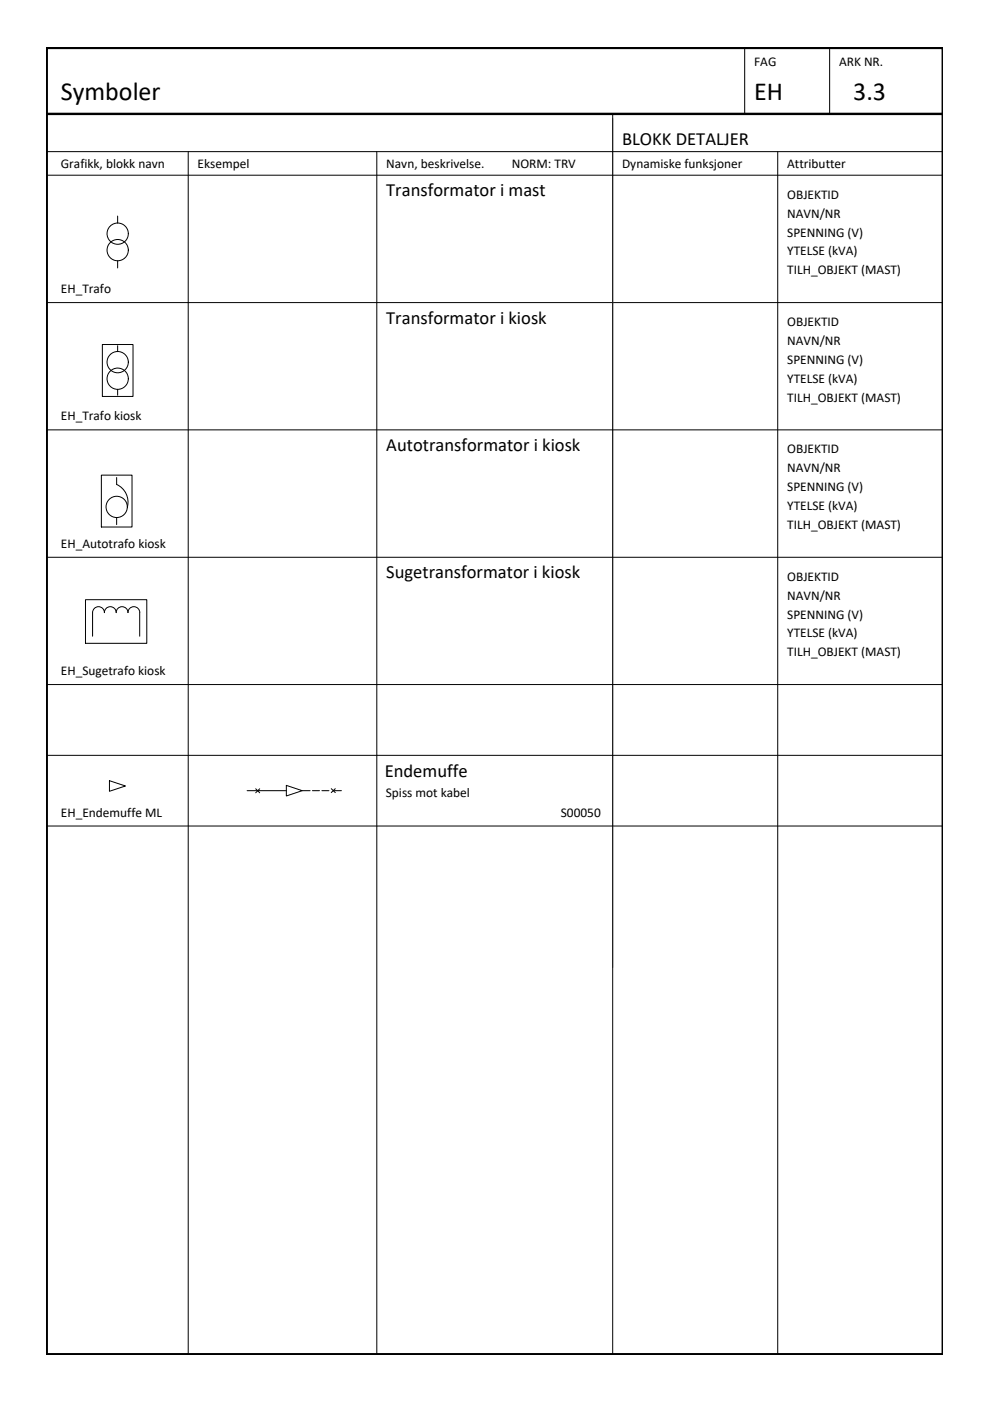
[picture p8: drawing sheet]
<svg xmlns="http://www.w3.org/2000/svg" width="210mm" height="297mm" viewBox="0 0 210 297" stroke-linecap="round" stroke-linejoin="round" font-family="sans-serif">
<!-- layer: RAMME SYMBOLER -->
<g fill="none" stroke="#000" stroke-width=".21">
<path d="M157.9 10.2v14M175.9 10.2v14M9.9 32.2h190M9.9 37.1h190M39.9 32.2v254.9M79.9 32.2v254.9M129.9 24.2v262.9M164.9 32.2v254.9M9.9 64.2h190M9.9 91.1h190M9.9 118.2h190M9.9 145.1h190"/>
<path d="M9.9 175.1h190M9.9 160.1h190"/>
</g>
<!-- layer: 0 -->
<path d="M129.9 25.1v180" fill="none" stroke="#808080" stroke-width=".21"/>
<!-- layer: RAMME -->
<path d="M9.9 10.2h190v276.9h-190zM9.9 24.2h190" fill="none" stroke="#000" stroke-width=".51"/>
<!-- layer: JBTEH_LED_Hoeyspenning_linje -->
<path d="M52.4 167.6h2.6M54.2 167.2l.9 .9M55.1 167.6h5.6M55.1 167.2l-.9 .9" fill="none" stroke="#000" stroke-width=".21"/>
<!-- layer: JBTEH_LED_Hoeyspenning_kabel -->
<path d="M64.1 167.6h1.7M66.2 167.6h1.5M68.2 167.6h1.6M70.2 167.2l.9 .8M70.7 167.6h1.7M71.1 167.2l-.9 .8" fill="none" stroke="#000" stroke-width=".21"/>
<!-- layer: JBTEH_Komponenter -->
<g fill="none" stroke="#000" stroke-width=".21">
<path d="M24.9 45.8v1.5M24.9 55.3v1.5M21.7 73h6.5v11.1h-6.5zM24.9 73.3v1.2M24.9 82.6v1.2M21.5 100.7h6.5v11h-6.5zM24.7 101.2l.1 1.5a4.1 4.1 0 0 1 2.2 4.8M24.7 109.7v1.5M18.1 127.1h13v9.3h-13zM19.6 129.9a1.26 1.26 0 0 1 1.3-1.3 1.26 1.26 0 0 1 1.2 1.3M19.6 129.9v5M22.1 129.9a1.26 1.26 0 0 1 1.3-1.3 1.26 1.26 0 0 1 1.2 1.3 1.25 1.25 0 0 1 1.3-1.3 1.25 1.25 0 0 1 1.2 1.3 1.25 1.25 0 0 1 1.3-1.3 1.25 1.25 0 0 1 1.2 1.3"/>
<path d="M29.6 129.9v5M23.2 165.5l3.4 1.1-3.4 1.2zM60.7 166.5l3.4 1.1-3.4 1.2z"/>
<circle cx="25" cy="53" r="2.25"/>
<circle cx="25" cy="49.5" r="2.25"/>
<circle cx="25" cy="76.8" r="2.25"/>
<circle cx="25" cy="80.3" r="2.25"/>
<circle cx="24.7" cy="107.5" r="2.25"/>
</g>
<g font-size="5.5">
<text x="12.9" y="21.1">Symboler</text>
<text x="159.9" y="21.1">EH</text>
<text x="180.9" y="21.1">3.3</text>
</g>
<g font-size="3.9">
<text x="131.9" y="30.6">BLOKK DETALJER</text>
<text x="81.9" y="41.7">Transformator i mast</text>
<text x="81.9" y="68.6">Transformator i kiosk</text>
<text x="81.9" y="95.7">Autotransformator i kiosk</text>
<text x="81.9" y="122.6">Sugetransformator i kiosk</text>
<text x="81.6" y="164.8">Endemuffe</text>
</g>
<g font-size="2.8">
<text x="159.9" y="13.9">FAG</text>
<text x="177.9" y="13.9">ARK NR.</text>
<text x="12.9" y="35.6">Grafikk, blokk navn</text>
<text x="41.9" y="35.6">Eksempel</text>
<text x="81.9" y="35.6">Navn, beskrivelse.</text>
<text x="108.5" y="35.6">NORM: TRV</text>
<text x="131.9" y="35.6">Dynamiske funksjoner</text>
<text x="166.9" y="35.6">Attributter</text>
<text x="166.9" y="42.1">OBJEKTID</text>
<text x="166.9" y="46.1">NAVN/NR</text>
<text x="166.9" y="50.1">SPENNING (V)</text>
<text x="166.9" y="54.1">YTELSE (kVA)</text>
<text x="166.9" y="58.1">TILH_OBJEKT (MAST)</text>
<text x="12.9" y="62.1">EH_Trafo</text>
<text x="166.9" y="69.2">OBJEKTID</text>
<text x="166.9" y="73.2">NAVN/NR</text>
<text x="166.9" y="77.2">SPENNING (V)</text>
<text x="166.9" y="81.2">YTELSE (kVA)</text>
<text x="12.9" y="89.2">EH_Trafo kiosk</text>
<text x="166.9" y="85.2">TILH_OBJEKT (MAST)</text>
<text x="166.9" y="96.1">OBJEKTID</text>
<text x="166.9" y="100.1">NAVN/NR</text>
<text x="166.9" y="104.1">SPENNING (V)</text>
<text x="166.9" y="108.1">YTELSE (kVA)</text>
<text x="166.9" y="112.1">TILH_OBJEKT (MAST)</text>
<text x="12.9" y="116.1">EH_Autotrafo kiosk</text>
<text x="166.9" y="123.1">OBJEKTID</text>
<text x="166.9" y="127.1">NAVN/NR</text>
<text x="166.9" y="131.1">SPENNING (V)</text>
<text x="166.9" y="135.1">YTELSE (kVA)</text>
<text x="12.9" y="143.2">EH_Sugetrafo kiosk</text>
<text x="166.9" y="139.1">TILH_OBJEKT (MAST)</text>
<text x="12.9" y="173.1">EH_Endemuffe ML</text>
<text x="81.8" y="169.1">Spiss mot kabel</text>
<text x="118.9" y="173.1">S00050</text>
</g>
</svg>
